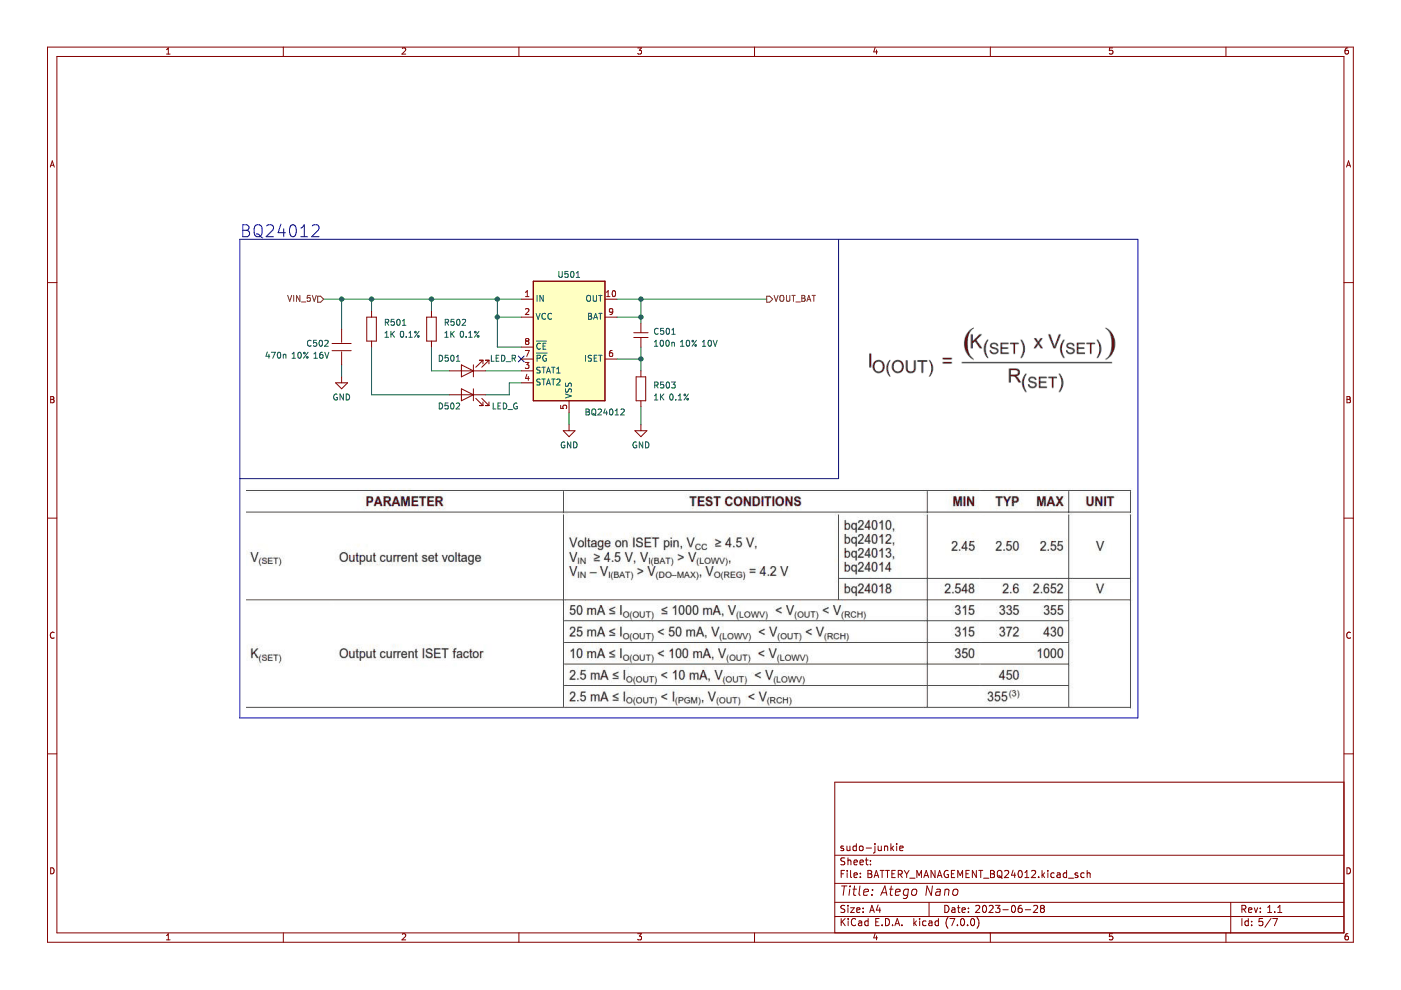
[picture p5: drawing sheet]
(kicad_sch (version 20230121) (generator eeschema)

 (paper "A4")

 (title_block
  (title "Atego Nano")
  (date "2023-06-28")
  (rev "1.1")
  (company "sudo-junkie"))

 (lib_symbols
  (symbol "Device:C" (pin_numbers hide) (pin_names (offset 0.254)) (in_bom yes) (on_board yes)
   (property "Reference" "C" (at 0.635 2.54 0) (effects (font (size 1.27 1.27)) (justify left)))
   (property "Value" "C" (at 0.635 -2.54 0) (effects (font (size 1.27 1.27)) (justify left)))
   (property "Footprint" "" (at 0.9652 -3.81 0) (effects (font (size 1.27 1.27)) hide))
   (property "Datasheet" "~" (at 0 0 0) (effects (font (size 1.27 1.27)) hide))
   (symbol "C_0_1"
    (polyline (pts (xy -2.032 -0.762) (xy 2.032 -0.762)) (stroke (width 0.508) (type default)) (fill (type none)))
    (polyline (pts (xy -2.032 0.762) (xy 2.032 0.762)) (stroke (width 0.508) (type default)) (fill (type none))))
   (symbol "C_1_1"
    (pin passive line (at 0 3.81 270) (length 2.794) (name "~" (effects (font (size 1.27 1.27)))) (number "1" (effects (font (size 1.27 1.27)))))
    (pin passive line (at 0 -3.81 90) (length 2.794) (name "~" (effects (font (size 1.27 1.27)))) (number "2" (effects (font (size 1.27 1.27)))))))
  (symbol "Device:C_Small" (pin_numbers hide) (pin_names (offset 0.254) hide) (in_bom yes) (on_board yes)
   (property "Reference" "C" (at 0.254 1.778 0) (effects (font (size 1.27 1.27)) (justify left)))
   (property "Value" "C_Small" (at 0.254 -2.032 0) (effects (font (size 1.27 1.27)) (justify left)))
   (property "Footprint" "" (at 0 0 0) (effects (font (size 1.27 1.27)) hide))
   (property "Datasheet" "~" (at 0 0 0) (effects (font (size 1.27 1.27)) hide))
   (symbol "C_Small_0_1"
    (polyline (pts (xy -1.524 -0.508) (xy 1.524 -0.508)) (stroke (width 0.3302) (type default)) (fill (type none)))
    (polyline (pts (xy -1.524 0.508) (xy 1.524 0.508)) (stroke (width 0.3048) (type default)) (fill (type none))))
   (symbol "C_Small_1_1"
    (pin passive line (at 0 2.54 270) (length 2.032) (name "~" (effects (font (size 1.27 1.27)))) (number "1" (effects (font (size 1.27 1.27)))))
    (pin passive line (at 0 -2.54 90) (length 2.032) (name "~" (effects (font (size 1.27 1.27)))) (number "2" (effects (font (size 1.27 1.27)))))))
  (symbol "Device:LED" (pin_numbers hide) (pin_names (offset 1.016) hide) (in_bom yes) (on_board yes)
   (property "Reference" "D" (at 0 2.54 0) (effects (font (size 1.27 1.27))))
   (property "Value" "LED" (at 0 -2.54 0) (effects (font (size 1.27 1.27))))
   (property "Footprint" "" (at 0 0 0) (effects (font (size 1.27 1.27)) hide))
   (property "Datasheet" "~" (at 0 0 0) (effects (font (size 1.27 1.27)) hide))
   (symbol "LED_0_1"
    (polyline (pts (xy -1.27 -1.27) (xy -1.27 1.27)) (stroke (width 0.254) (type default)) (fill (type none)))
    (polyline (pts (xy -1.27 0) (xy 1.27 0)) (stroke (width 0) (type default)) (fill (type none)))
    (polyline (pts (xy 1.27 -1.27) (xy 1.27 1.27) (xy -1.27 0) (xy 1.27 -1.27)) (stroke (width 0.254) (type default)) (fill (type none)))
    (polyline (pts (xy -3.048 -0.762) (xy -4.572 -2.286) (xy -3.81 -2.286) (xy -4.572 -2.286) (xy -4.572 -1.524)) (stroke (width 0) (type default)) (fill (type none)))
    (polyline (pts (xy -1.778 -0.762) (xy -3.302 -2.286) (xy -2.54 -2.286) (xy -3.302 -2.286) (xy -3.302 -1.524)) (stroke (width 0) (type default)) (fill (type none))))
   (symbol "LED_1_1"
    (pin passive line (at -3.81 0 0) (length 2.54) (name "K" (effects (font (size 1.27 1.27)))) (number "1" (effects (font (size 1.27 1.27)))))
    (pin passive line (at 3.81 0 180) (length 2.54) (name "A" (effects (font (size 1.27 1.27)))) (number "2" (effects (font (size 1.27 1.27)))))))
  (symbol "Device:R" (pin_numbers hide) (pin_names (offset 0)) (in_bom yes) (on_board yes)
   (property "Reference" "R" (at 2.032 0 90) (effects (font (size 1.27 1.27))))
   (property "Value" "R" (at 0 0 90) (effects (font (size 1.27 1.27))))
   (property "Footprint" "" (at -1.778 0 90) (effects (font (size 1.27 1.27)) hide))
   (property "Datasheet" "~" (at 0 0 0) (effects (font (size 1.27 1.27)) hide))
   (symbol "R_0_1"
    (rectangle (start -1.016 -2.54) (end 1.016 2.54) (stroke (width 0.254) (type default)) (fill (type none))))
   (symbol "R_1_1"
    (pin passive line (at 0 3.81 270) (length 1.27) (name "~" (effects (font (size 1.27 1.27)))) (number "1" (effects (font (size 1.27 1.27)))))
    (pin passive line (at 0 -3.81 90) (length 1.27) (name "~" (effects (font (size 1.27 1.27)))) (number "2" (effects (font (size 1.27 1.27)))))))
  (symbol "My_Battery_Management:BQ24012" (in_bom yes) (on_board yes)
   (property "Reference" "U" (at 6.35 13.97 0) (effects (font (size 1.27 1.27))))
   (property "Value" "BQ24012" (at 7.62 -13.97 0) (effects (font (size 1.27 1.27))))
   (property "Footprint" "Package_SON:VSON-10-1EP_3x3mm_P0.5mm_EP1.65x2.4mm_ThermalVias" (at 0 0 0) (effects (font (size 1.27 1.27)) hide))
   (property "Datasheet" "http://www.ti.com/lit/ds/symlink/bq24012.pdf" (at 0 0 0) (effects (font (size 1.27 1.27)) hide))
   (symbol "BQ24012_0_1"
    (rectangle (start -7.62 12.7) (end 7.62 -12.7) (stroke (width 0.254) (type default)) (fill (type background))))
   (symbol "BQ24012_1_1"
    (pin power_in line (at -10.16 8.89 0) (length 2.54) (name "IN" (effects (font (size 1.27 1.27)))) (number "1" (effects (font (size 1.27 1.27)))))
    (pin power_out line (at 10.16 8.89 180) (length 2.54) (name "OUT" (effects (font (size 1.27 1.27)))) (number "10" (effects (font (size 1.27 1.27)))))
    (pin passive line (at 0 -15.24 90) (length 2.54) hide (name "VSS" (effects (font (size 1.27 1.27)))) (number "11" (effects (font (size 1.27 1.27)))))
    (pin power_in line (at -10.16 5.08 0) (length 2.54) (name "VCC" (effects (font (size 1.27 1.27)))) (number "2" (effects (font (size 1.27 1.27)))))
    (pin open_collector line (at -10.16 -6.35 0) (length 2.54) (name "STAT1" (effects (font (size 1.27 1.27)))) (number "3" (effects (font (size 1.27 1.27)))))
    (pin open_collector line (at -10.16 -8.89 0) (length 2.54) (name "STAT2" (effects (font (size 1.27 1.27)))) (number "4" (effects (font (size 1.27 1.27)))))
    (pin power_in line (at 0 -15.24 90) (length 2.54) (name "VSS" (effects (font (size 1.27 1.27)))) (number "5" (effects (font (size 1.27 1.27)))))
    (pin output line (at 10.16 -3.81 180) (length 2.54) (name "ISET" (effects (font (size 1.27 1.27)))) (number "6" (effects (font (size 1.27 1.27)))))
    (pin open_collector line (at -10.16 -3.81 0) (length 2.54) (name "~{PG}" (effects (font (size 1.27 1.27)))) (number "7" (effects (font (size 1.27 1.27)))))
    (pin input line (at -10.16 -1.27 0) (length 2.54) (name "~{CE}" (effects (font (size 1.27 1.27)))) (number "8" (effects (font (size 1.27 1.27)))))
    (pin input line (at 10.16 5.08 180) (length 2.54) (name "BAT" (effects (font (size 1.27 1.27)))) (number "9" (effects (font (size 1.27 1.27)))))))
  (symbol "power:GND" (power) (pin_names (offset 0)) (in_bom yes) (on_board yes)
   (property "Reference" "#PWR" (at 0 -6.35 0) (effects (font (size 1.27 1.27)) hide))
   (property "Value" "GND" (at 0 -3.81 0) (effects (font (size 1.27 1.27))))
   (property "Footprint" "" (at 0 0 0) (effects (font (size 1.27 1.27)) hide))
   (property "Datasheet" "" (at 0 0 0) (effects (font (size 1.27 1.27)) hide))
   (symbol "GND_0_1"
    (polyline (pts (xy 0 0) (xy 0 -1.27) (xy 1.27 -1.27) (xy 0 -2.54) (xy -1.27 -1.27) (xy 0 -1.27)) (stroke (width 0) (type default)) (fill (type none))))
   (symbol "GND_1_1"
    (pin power_in line (at 0 0 270) (length 0) hide (name "GND" (effects (font (size 1.27 1.27)))) (number "1" (effects (font (size 1.27 1.27))))))))

 (junction (at 105.41 67.31) (diameter 0) (color 0 0 0 0))
 (junction (at 78.74 63.5) (diameter 0) (color 0 0 0 0))
 (junction (at 91.44 63.5) (diameter 0) (color 0 0 0 0))
 (junction (at 105.41 63.5) (diameter 0) (color 0 0 0 0))
 (junction (at 135.89 67.31) (diameter 0) (color 0 0 0 0))
 (junction (at 72.39 63.5) (diameter 0) (color 0 0 0 0))
 (junction (at 135.89 76.2) (diameter 0) (color 0 0 0 0))
 (junction (at 135.89 63.5) (diameter 0) (color 0 0 0 0))

 (no_connect (at 110.49 76.2))

 (wire (pts (xy 78.74 83.82) (xy 78.74 73.66)) (stroke (width 0) (type default)))
 (wire (pts (xy 130.81 76.2) (xy 135.89 76.2)) (stroke (width 0) (type default)))
 (wire (pts (xy 120.65 87.63) (xy 120.65 90.17)) (stroke (width 0) (type default)))
 (wire (pts (xy 91.44 63.5) (xy 91.44 66.04)) (stroke (width 0) (type default)))
 (wire (pts (xy 135.89 63.5) (xy 135.89 67.31)) (stroke (width 0) (type default)))
 (wire (pts (xy 78.74 66.04) (xy 78.74 63.5)) (stroke (width 0) (type default)))
 (wire (pts (xy 135.89 76.2) (xy 135.89 73.66)) (stroke (width 0) (type default)))
 (wire (pts (xy 72.39 63.5) (xy 72.39 69.85)) (stroke (width 0) (type default)))
 (polyline (pts (xy 50.8 101.6) (xy 177.8 101.6)) (stroke (width 0) (type default)))

 (wire (pts (xy 78.74 63.5) (xy 91.44 63.5)) (stroke (width 0) (type default)))
 (wire (pts (xy 102.87 78.74) (xy 110.49 78.74)) (stroke (width 0) (type default)))
 (wire (pts (xy 135.89 63.5) (xy 162.56 63.5)) (stroke (width 0) (type default)))
 (polyline (pts (xy 50.8 152.4) (xy 50.8 50.8)) (stroke (width 0) (type default)))

 (wire (pts (xy 135.89 68.58) (xy 135.89 67.31)) (stroke (width 0) (type default)))
 (wire (pts (xy 105.41 63.5) (xy 105.41 67.31)) (stroke (width 0) (type default)))
 (wire (pts (xy 107.95 83.82) (xy 107.95 81.28)) (stroke (width 0) (type default)))
 (wire (pts (xy 105.41 73.66) (xy 110.49 73.66)) (stroke (width 0) (type default)))
 (wire (pts (xy 72.39 77.47) (xy 72.39 80.01)) (stroke (width 0) (type default)))
 (wire (pts (xy 91.44 78.74) (xy 95.25 78.74)) (stroke (width 0) (type default)))
 (polyline (pts (xy 50.8 50.8) (xy 241.3 50.8)) (stroke (width 0) (type default)))

 (wire (pts (xy 130.81 63.5) (xy 135.89 63.5)) (stroke (width 0) (type default)))
 (wire (pts (xy 91.44 73.66) (xy 91.44 78.74)) (stroke (width 0) (type default)))
 (wire (pts (xy 135.89 76.2) (xy 135.89 78.74)) (stroke (width 0) (type default)))
 (polyline (pts (xy 177.8 101.6) (xy 177.8 50.8)) (stroke (width 0) (type default)))
 (polyline (pts (xy 241.3 50.8) (xy 241.3 152.4)) (stroke (width 0) (type default)))

 (wire (pts (xy 102.87 83.82) (xy 107.95 83.82)) (stroke (width 0) (type default)))
 (wire (pts (xy 95.25 83.82) (xy 78.74 83.82)) (stroke (width 0) (type default)))
 (wire (pts (xy 105.41 73.66) (xy 105.41 67.31)) (stroke (width 0) (type default)))
 (wire (pts (xy 72.39 63.5) (xy 78.74 63.5)) (stroke (width 0) (type default)))
 (wire (pts (xy 91.44 63.5) (xy 105.41 63.5)) (stroke (width 0) (type default)))
 (wire (pts (xy 135.89 86.36) (xy 135.89 90.17)) (stroke (width 0) (type default)))
 (polyline (pts (xy 241.3 152.4) (xy 50.8 152.4)) (stroke (width 0) (type default)))

 (wire (pts (xy 105.41 63.5) (xy 110.49 63.5)) (stroke (width 0) (type default)))
 (wire (pts (xy 107.95 81.28) (xy 110.49 81.28)) (stroke (width 0) (type default)))
 (wire (pts (xy 130.81 67.31) (xy 135.89 67.31)) (stroke (width 0) (type default)))
 (wire (pts (xy 68.58 63.5) (xy 72.39 63.5)) (stroke (width 0) (type default)))
 (wire (pts (xy 105.41 67.31) (xy 110.49 67.31)) (stroke (width 0) (type default)))

 (image (at 210.82 76.2) (scale 0.150417)
  (data))
 (image (at 146.05 127) (scale 0.53644)
  (data))

 (text "BQ24012" (at 50.8 50.8 0) (effects (font (size 2.54 2.54) bold) (justify left bottom)))

 (hierarchical_label "VOUT_BAT" (shape output) (at 162.56 63.5 0) (fields_autoplaced) (effects (font (size 1.27 1.27) bold) (justify left)))
 (hierarchical_label "VIN_5V" (shape input) (at 68.58 63.5 180) (fields_autoplaced) (effects (font (size 1.27 1.27) bold) (justify right)))

 (symbol (lib_id "power:GND") (at 72.39 80.01 0) (unit 1) (in_bom yes) (on_board yes) (dnp no) (fields_autoplaced)
  (property "Reference" "#PWR0501" (at 72.39 86.36 0) (effects (font (size 1.27 1.27)) hide))
  (property "Value" "GND" (at 72.39 84.455 0) (effects (font (size 1.27 1.27))))
  (property "Footprint" "" (at 72.39 80.01 0) (effects (font (size 1.27 1.27)) hide))
  (property "Datasheet" "" (at 72.39 80.01 0) (effects (font (size 1.27 1.27)) hide)) (pin "1"))

 (symbol (lib_id "power:GND") (at 120.65 90.17 0) (unit 1) (in_bom yes) (on_board yes) (dnp no) (fields_autoplaced)
  (property "Reference" "#PWR0502" (at 120.65 96.52 0) (effects (font (size 1.27 1.27)) hide))
  (property "Value" "GND" (at 120.65 94.615 0) (effects (font (size 1.27 1.27))))
  (property "Footprint" "" (at 120.65 90.17 0) (effects (font (size 1.27 1.27)) hide))
  (property "Datasheet" "" (at 120.65 90.17 0) (effects (font (size 1.27 1.27)) hide)) (pin "1"))

 (symbol (lib_id "Device:R") (at 78.74 69.85 0) (unit 1) (in_bom yes) (on_board yes) (dnp no)
  (property "Reference" "R501" (at 81.28 68.58 0) (effects (font (size 1.27 1.27)) (justify left)))
  (property "Value" "1K 0.1%" (at 81.28 71.12 0) (effects (font (size 1.27 1.27)) (justify left)))
  (property "Footprint" "Resistor_SMD:R_0603_1608Metric" (at 76.962 69.85 90) (effects (font (size 1.27 1.27)) hide))
  (property "Datasheet" "~" (at 78.74 69.85 0) (effects (font (size 1.27 1.27)) hide))
  (property "MPN" "RT0603BRD071KL" (at 78.74 69.85 0) (effects (font (size 1.27 1.27)) hide))
  (property "Manufacturer" "YAGEO" (at 78.74 69.85 0) (effects (font (size 1.27 1.27)) hide))
  (property "Vendor" "LCSC" (at 78.74 69.85 0) (effects (font (size 1.27 1.27)) hide))
  (property "Price" "0.0227" (at 78.74 69.85 0) (effects (font (size 1.27 1.27)) hide)) (pin "1") (pin "2"))

 (symbol (lib_id "My_Battery_Management:BQ24012") (at 120.65 72.39 0) (unit 1) (in_bom yes) (on_board yes) (dnp no)
  (property "Reference" "U501" (at 120.65 58.42 0) (effects (font (size 1.27 1.27))))
  (property "Value" "BQ24012" (at 128.27 87.63 0) (effects (font (size 1.27 1.27))))
  (property "Footprint" "Package_SON:VSON-10-1EP_3x3mm_P0.5mm_EP1.65x2.4mm_ThermalVias" (at 120.65 72.39 0) (effects (font (size 1.27 1.27)) hide))
  (property "Datasheet" "http://www.ti.com/lit/ds/symlink/bq24012.pdf" (at 120.65 72.39 0) (effects (font (size 1.27 1.27)) hide))
  (property "MPN" "BQ24012DRCR" (at 120.65 72.39 0) (effects (font (size 1.27 1.27)) hide))
  (property "Manufacturer" "Texas Instruments" (at 120.65 72.39 0) (effects (font (size 1.27 1.27)) hide))
  (property "Vendor" "LCSC" (at 120.65 72.39 0) (effects (font (size 1.27 1.27)) hide))
  (property "Price" "1.8169" (at 120.65 72.39 0) (effects (font (size 1.27 1.27)) hide)) (pin "1") (pin "10") (pin "11") (pin "2") (pin "3") (pin "4") (pin "5") (pin "6") (pin "7") (pin "8") (pin "9"))

 (symbol (lib_id "power:GND") (at 135.89 90.17 0) (unit 1) (in_bom yes) (on_board yes) (dnp no) (fields_autoplaced)
  (property "Reference" "#PWR0503" (at 135.89 96.52 0) (effects (font (size 1.27 1.27)) hide))
  (property "Value" "GND" (at 135.89 94.615 0) (effects (font (size 1.27 1.27))))
  (property "Footprint" "" (at 135.89 90.17 0) (effects (font (size 1.27 1.27)) hide))
  (property "Datasheet" "" (at 135.89 90.17 0) (effects (font (size 1.27 1.27)) hide)) (pin "1"))

 (symbol (lib_id "Device:R") (at 135.89 82.55 0) (unit 1) (in_bom yes) (on_board yes) (dnp no) (fields_autoplaced)
  (property "Reference" "R503" (at 138.43 81.915 0) (effects (font (size 1.27 1.27)) (justify left)))
  (property "Value" "1K 0.1%" (at 138.43 84.455 0) (effects (font (size 1.27 1.27)) (justify left)))
  (property "Footprint" "Resistor_SMD:R_0603_1608Metric" (at 134.112 82.55 90) (effects (font (size 1.27 1.27)) hide))
  (property "Datasheet" "~" (at 135.89 82.55 0) (effects (font (size 1.27 1.27)) hide))
  (property "MPN" "RT0603BRD071KL" (at 135.89 82.55 0) (effects (font (size 1.27 1.27)) hide))
  (property "Manufacturer" "YAGEO" (at 135.89 82.55 0) (effects (font (size 1.27 1.27)) hide))
  (property "Vendor" "LCSC" (at 135.89 82.55 0) (effects (font (size 1.27 1.27)) hide))
  (property "Price" "0.0227" (at 135.89 82.55 0) (effects (font (size 1.27 1.27)) hide)) (pin "1") (pin "2"))

 (symbol (lib_id "Device:R") (at 91.44 69.85 0) (unit 1) (in_bom yes) (on_board yes) (dnp no)
  (property "Reference" "R502" (at 93.98 68.58 0) (effects (font (size 1.27 1.27)) (justify left)))
  (property "Value" "1K 0.1%" (at 93.98 71.12 0) (effects (font (size 1.27 1.27)) (justify left)))
  (property "Footprint" "Resistor_SMD:R_0603_1608Metric" (at 89.662 69.85 90) (effects (font (size 1.27 1.27)) hide))
  (property "Datasheet" "~" (at 91.44 69.85 0) (effects (font (size 1.27 1.27)) hide))
  (property "MPN" "RT0603BRD071KL" (at 91.44 69.85 0) (effects (font (size 1.27 1.27)) hide))
  (property "Manufacturer" "YAGEO" (at 91.44 69.85 0) (effects (font (size 1.27 1.27)) hide))
  (property "Vendor" "LCSC" (at 91.44 69.85 0) (effects (font (size 1.27 1.27)) hide))
  (property "Price" "0.0227" (at 91.44 69.85 0) (effects (font (size 1.27 1.27)) hide)) (pin "1") (pin "2"))

 (symbol (lib_id "Device:C_Small") (at 135.89 71.12 0) (unit 1) (in_bom yes) (on_board yes) (dnp no) (fields_autoplaced)
  (property "Reference" "C501" (at 138.43 70.4913 0) (effects (font (size 1.27 1.27)) (justify left)))
  (property "Value" "100n 10% 10V" (at 138.43 73.0313 0) (effects (font (size 1.27 1.27)) (justify left)))
  (property "Footprint" "Capacitor_SMD:C_0603_1608Metric" (at 135.89 71.12 0) (effects (font (size 1.27 1.27)) hide))
  (property "Datasheet" "~" (at 135.89 71.12 0) (effects (font (size 1.27 1.27)) hide))
  (property "MPN" "CC0603KRX7R6BB104" (at 135.89 71.12 0) (effects (font (size 1.27 1.27)) hide))
  (property "Manufacturer" "YAGEO" (at 135.89 71.12 0) (effects (font (size 1.27 1.27)) hide))
  (property "Vendor" "LCSC" (at 135.89 71.12 0) (effects (font (size 1.27 1.27)) hide))
  (property "Price" "0.0032" (at 135.89 71.12 0) (effects (font (size 1.27 1.27)) hide)) (pin "1") (pin "2"))

 (symbol (lib_id "Device:LED") (at 99.06 78.74 180) (unit 1) (in_bom yes) (on_board yes) (dnp no)
  (property "Reference" "D501" (at 95.25 76.2 0) (effects (font (size 1.27 1.27))))
  (property "Value" "LED_R" (at 106.68 76.2 0) (effects (font (size 1.27 1.27))))
  (property "Footprint" "LED_SMD:LED_0402_1005Metric" (at 99.06 78.74 0) (effects (font (size 1.27 1.27)) hide))
  (property "Datasheet" "~" (at 99.06 78.74 0) (effects (font (size 1.27 1.27)) hide))
  (property "MPN" "XL-1005SURC" (at 99.06 78.74 0) (effects (font (size 1.27 1.27)) hide))
  (property "Manufacturer" "XINGLIGHT" (at 99.06 78.74 0) (effects (font (size 1.27 1.27)) hide))
  (property "Vendor" "LCSC" (at 99.06 78.74 0) (effects (font (size 1.27 1.27)) hide))
  (property "Price" "0.0067" (at 99.06 78.74 0) (effects (font (size 1.27 1.27)) hide)) (pin "1") (pin "2"))

 (symbol (lib_id "Device:LED") (at 99.06 83.82 0) (mirror y) (unit 1) (in_bom yes) (on_board yes) (dnp no)
  (property "Reference" "D502" (at 92.71 86.36 0) (effects (font (size 1.27 1.27)) (justify right)))
  (property "Value" "LED_G" (at 104.14 86.36 0) (effects (font (size 1.27 1.27)) (justify right)))
  (property "Footprint" "LED_SMD:LED_0402_1005Metric" (at 99.06 83.82 0) (effects (font (size 1.27 1.27)) hide))
  (property "Datasheet" "~" (at 99.06 83.82 0) (effects (font (size 1.27 1.27)) hide))
  (property "MPN" "XL-1005UGC" (at 99.06 83.82 0) (effects (font (size 1.27 1.27)) hide))
  (property "Manufacturer" "XINGLIGHT" (at 99.06 83.82 0) (effects (font (size 1.27 1.27)) hide))
  (property "Vendor" "LCSC" (at 99.06 83.82 0) (effects (font (size 1.27 1.27)) hide))
  (property "Price" "0.0067" (at 99.06 83.82 0) (effects (font (size 1.27 1.27)) hide)) (pin "1") (pin "2"))

 (symbol (lib_id "Device:C") (at 72.39 73.66 0) (unit 1) (in_bom yes) (on_board yes) (dnp no)
  (property "Reference" "C502" (at 69.85 73.0313 0) (effects (font (size 1.27 1.27)) (justify right)))
  (property "Value" "470n 10% 16V" (at 69.85 75.5713 0) (effects (font (size 1.27 1.27)) (justify right)))
  (property "Footprint" "Capacitor_SMD:C_0603_1608Metric" (at 73.3552 77.47 0) (effects (font (size 1.27 1.27)) hide))
  (property "Datasheet" "~" (at 72.39 73.66 0) (effects (font (size 1.27 1.27)) hide))
  (property "MPN" "CC0603KRX7R7BB474" (at 72.39 73.66 0) (effects (font (size 1.27 1.27)) hide))
  (property "Manufacturer" "YAGEO" (at 72.39 73.66 0) (effects (font (size 1.27 1.27)) hide))
  (property "Vendor" "LCSC" (at 72.39 73.66 0) (effects (font (size 1.27 1.27)) hide))
  (property "Price" "0.0075" (at 72.39 73.66 0) (effects (font (size 1.27 1.27)) hide)) (pin "1") (pin "2")))
